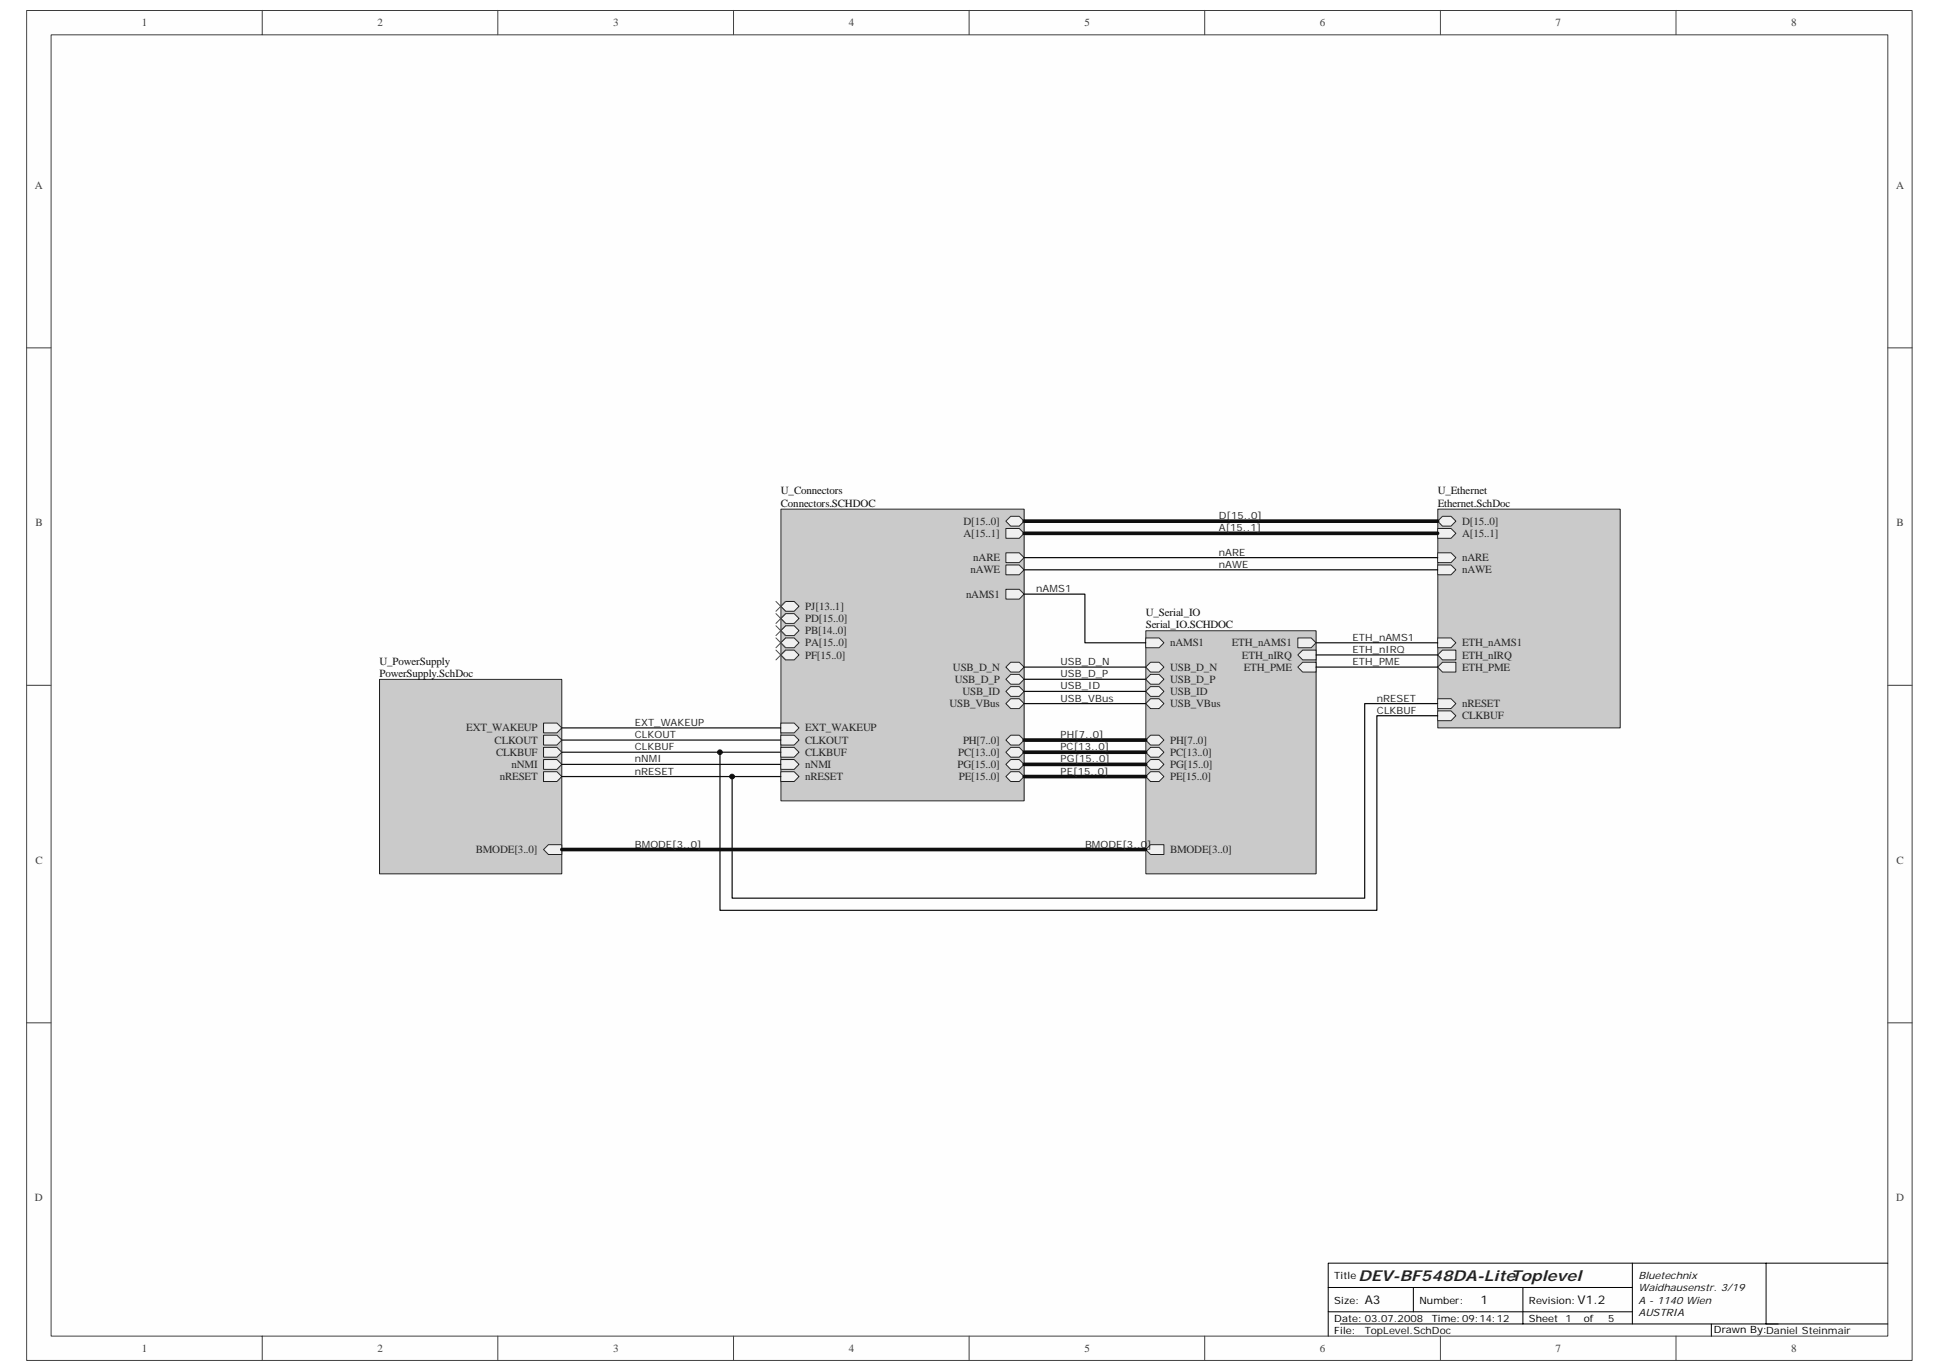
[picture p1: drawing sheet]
<svg xmlns="http://www.w3.org/2000/svg" width="297mm" height="210mm" viewBox="0 0 297 210" stroke-linecap="round" stroke-linejoin="round" font-family="sans-serif">
<path d="M4.1 1.6h288.8v206.8h-288.8z" fill="#fefefe"/>
<path d="M4.1 1.6h288.8v206.8h-288.8z" fill="none" stroke="#404040" stroke-width=".15"/>
<path d="M7.8 5.4h281.4v199.2h-281.4z" fill="#fefefe"/>
<g fill="none" stroke="#404040" stroke-width=".15">
<path d="M7.8 5.3h281.4v199.3h-281.4zM40.2 1.6v3.7M76.3 1.6v3.7M112.4 1.6v3.7M148.5 1.6v3.7M184.5 1.6v3.7M220.7 1.6v3.7M256.7 1.6v3.7M4.1 53.3h3.7M289.2 53.3h3.7M4.1 105h3.7M289.2 105h3.7"/>
<path d="M4.1 156.7h3.7M289.2 156.7h3.7M40.2 204.6v3.8M76.3 204.6v3.8M112.4 204.6v3.8M148.5 204.6v3.8M184.5 204.6v3.8M220.7 204.6v3.8M256.7 204.6v3.8"/>
</g>
<path d="M203.5 197.2h46.6M216.5 197.2v3.7M233.3 197.2v5.6M250.1 193.5v9.3M270.5 193.5h-67v11.1M289.2 193.5h-18.7v9.3M203.5 200.9h46.6M205.3 202.8h83.9M262.2 202.8v1.8" fill="none" stroke="#000" stroke-width=".15"/>
<path d="M119.7 78h37.2v44.7h-37.2z" fill="#cacaca"/>
<path d="M119.6 78h37.3v44.7h-37.3z" fill="none" stroke="#262626" stroke-width=".15"/>
<g fill="#f0f0f0" stroke="#262626" stroke-width=".15">
<path d="M154.1 105.9l.7-.7h1.3l.8 .7-.8 .8h-1.3z" fill-rule="evenodd"/>
<path d="M154.1 107.8l.7-.8h1.3l.8 .8-.8 .7h-1.3z" fill-rule="evenodd"/>
<path d="M154.1 80.9h2l.8 .8-.8 .7h-2z" fill-rule="evenodd"/>
<path d="M154.1 79.8l.7-.7h1.3l.8 .7-.8 .8h-1.3z" fill-rule="evenodd"/>
<path d="M154.1 90.3h2l.8 .7-.8 .8h-2z" fill-rule="evenodd"/>
<path d="M154.1 113.3l.7-.7h1.3l.8 .7-.8 .8h-1.3z" fill-rule="evenodd"/>
<path d="M154.1 115.2l.7-.7h1.3l.8 .7-.8 .8h-1.3z" fill-rule="evenodd"/>
<path d="M119.6 92.9l.8-.8h1.3l.7 .8-.7 .7h-1.3z" fill-rule="evenodd"/>
<path d="M120.4 94h1.3l.7 .7-.7 .8h-1.3l-.8-.8z" fill-rule="evenodd"/>
<path d="M119.6 96.6l.8-.8h1.3l.7 .8-.7 .7h-1.3z" fill-rule="evenodd"/>
<path d="M119.6 98.4l.8-.7h1.3l.7 .7-.7 .8h-1.3z" fill-rule="evenodd"/>
<path d="M154.1 117.1l.7-.8h1.3l.8 .8-.8 .7h-1.3z" fill-rule="evenodd"/>
<path d="M119.6 100.3l.8-.7h1.3l.7 .7-.7 .8h-1.3z" fill-rule="evenodd"/>
<path d="M154.1 118.9l.7-.7h1.3l.8 .7-.8 .8h-1.3z" fill-rule="evenodd"/>
<path d="M154.1 84.7h2l.8 .7-.8 .8h-2z" fill-rule="evenodd"/>
<path d="M154.1 86.5h2l.8 .8-.8 .7h-2z" fill-rule="evenodd"/>
<path d="M119.6 112.6h2.1l.7 .7-.7 .8h-2.1z" fill-rule="evenodd"/>
<path d="M119.6 116.3h2.1l.7 .8-.7 .7h-2.1z" fill-rule="evenodd"/>
<path d="M119.6 118.2h2.1l.7 .7-.7 .8h-2.1z" fill-rule="evenodd"/>
<path d="M119.6 114.5h2.1l.7 .7-.7 .8h-2.1z" fill-rule="evenodd"/>
<path d="M119.6 110.7h2.1l.7 .8-.7 .7h-2.1z" fill-rule="evenodd"/>
<path d="M154.1 102.2l.7-.8h1.3l.8 .8-.8 .7h-1.3z" fill-rule="evenodd"/>
<path d="M154.1 104l.7-.7h1.3l.8 .7-.8 .8h-1.3z" fill-rule="evenodd"/>
</g>
<path d="M220.3 78h27.9v33.5h-27.9z" fill="#cacaca"/>
<path d="M220.3 78h27.9v33.5h-27.9z" fill="none" stroke="#262626" stroke-width=".15"/>
<g fill="#f0f0f0" stroke="#262626" stroke-width=".15">
<path d="M220.2 107h2.1l.7 .8-.7 .7h-2.1z" fill-rule="evenodd"/>
<path d="M220.2 86.5h2.1l.7 .8-.7 .7h-2.1z" fill-rule="evenodd"/>
<path d="M220.2 84.7h2.1l.7 .7-.7 .8h-2.1z" fill-rule="evenodd"/>
<path d="M220.2 97.7h2.1l.7 .7-.7 .8h-2.1z" fill-rule="evenodd"/>
<path d="M221 99.6h2v1.5h-2l-.8-.8z" fill-rule="evenodd"/>
<path d="M221 101.4h2v1.5h-2l-.8-.7z" fill-rule="evenodd"/>
<path d="M220.2 80.9h2.1l.7 .8-.7 .7h-2.1z" fill-rule="evenodd"/>
<path d="M221 79.1h1.3l.7 .7-.7 .8h-1.3l-.8-.8z" fill-rule="evenodd"/>
<path d="M220.2 108.9h2.1l.7 .7-.7 .8h-2.1z" fill-rule="evenodd"/>
</g>
<path d="M58.2 104.1h27.9v29.7h-27.9z" fill="#cacaca"/>
<path d="M58.1 104.1h28v29.7h-28z" fill="none" stroke="#262626" stroke-width=".15"/>
<g fill="#f0f0f0" stroke="#262626" stroke-width=".15">
<path d="M83.3 110.7h2l.8 .8-.8 .7h-2z" fill-rule="evenodd"/>
<path d="M83.3 112.6h2l.8 .7-.8 .8h-2z" fill-rule="evenodd"/>
<path d="M83.3 114.5h2l.8 .7-.8 .8h-2z" fill-rule="evenodd"/>
<path d="M83.3 116.3h2l.8 .8-.8 .7h-2z" fill-rule="evenodd"/>
<path d="M83.3 118.2h2l.8 .7-.8 .8h-2z" fill-rule="evenodd"/>
<path d="M84 129.4h2.1v1.5h-2.1l-.7-.8z" fill-rule="evenodd"/>
</g>
<path d="M175.6 96.6h26v37.2h-26z" fill="#cacaca"/>
<path d="M175.5 96.6h26.1v37.2h-26.1z" fill="none" stroke="#262626" stroke-width=".15"/>
<g fill="#f0f0f0" stroke="#262626" stroke-width=".15">
<path d="M175.5 102.2l.8-.8h1.3l.7 .8-.7 .7h-1.3z" fill-rule="evenodd"/>
<path d="M175.5 104l.8-.7h1.3l.7 .7-.7 .8h-1.3z" fill-rule="evenodd"/>
<path d="M175.5 105.9l.8-.7h1.3l.7 .7-.7 .8h-1.3z" fill-rule="evenodd"/>
<path d="M175.5 107.8l.8-.8h1.3l.7 .8-.7 .7h-1.3z" fill-rule="evenodd"/>
<path d="M175.5 113.3l.8-.7h1.3l.7 .7-.7 .8h-1.3z" fill-rule="evenodd"/>
<path d="M175.5 115.2l.8-.7h1.3l.7 .7-.7 .8h-1.3z" fill-rule="evenodd"/>
<path d="M175.5 117.1l.8-.8h1.3l.7 .8-.7 .7h-1.3z" fill-rule="evenodd"/>
<path d="M175.5 118.9l.8-.7h1.3l.7 .7-.7 .8h-1.3z" fill-rule="evenodd"/>
<path d="M175.5 130.1l.8-.7h2v1.5h-2z" fill-rule="evenodd"/>
<path d="M198.8 97.7h2.1l.7 .7-.7 .8h-2.1z" fill-rule="evenodd"/>
<path d="M198.8 100.3l.8-.7h2v1.5h-2z" fill-rule="evenodd"/>
<path d="M198.8 102.2l.8-.8h2v1.5h-2z" fill-rule="evenodd"/>
<path d="M175.5 97.7h2.1l.7 .7-.7 .8h-2.1z" fill-rule="evenodd"/>
</g>
<path d="M156.9 79.8h63.3M156.9 81.7h63.3M156.9 113.3h18.6M156.9 115.2h18.6M156.9 117.1h18.6M156.9 118.9h18.6M86.1 130.1h89.4" fill="none" stroke="#0e0e0e" stroke-width=".56"/>
<g fill="none" stroke="#0e0e0e" stroke-width=".19">
<path d="M156.9 91h9.3v7.4h9.3M156.9 85.4h63.3M156.9 87.3h63.3M201.6 98.4h18.6M86.1 111.5h33.5M86.1 113.3h33.5M86.1 115.2h33.5M86.1 117.1h33.5M86.1 118.9h33.5M156.9 102.2h18.6M156.9 104h18.6M156.9 105.9h18.6"/>
<path d="M156.9 107.8h18.6M201.6 102.2h18.6M201.6 100.3h18.6M220.2 107.8h-11.1v29.8h-96.9v-18.7M220.2 109.6h-9.3v29.8h-100.6v-24.2"/>
</g>
<path d="M118.9 92.1l1.5 1.5M118.9 94l1.5 1.5M118.9 95.8l1.5 1.5M118.9 97.7l1.5 1.5M118.9 99.6l1.5 1.5M120.4 92.1l-1.5 1.5M120.4 94l-1.5 1.5M120.4 95.8l-1.5 1.5M120.4 97.7l-1.5 1.5M120.4 99.6l-1.5 1.5" fill="none" stroke="#4c4c4c" stroke-width=".15"/>
<g fill="#0e0e0e" stroke="#0e0e0e" stroke-width=".15">
<circle cx="110.3" cy="115.2" r=".36"/>
<circle cx="112.2" cy="118.9" r=".36"/>
</g>
<text font-size="2.3" fill="#262626" x="208.1" y="196.2">DEV-BF548DA-LiteToplevel</text>
<g font-size="1.8" fill="#0e0e0e">
<text x="209.1" y="199.8">A3</text>
<text x="226.8" y="199.8">1</text>
<text x="241.7" y="199.8">V1.2</text>
</g>
<g font-size="1.7" fill="#404040">
<text x="21.7" y="4">1</text>
<text x="57.8" y="4">2</text>
<text x="93.9" y="4">3</text>
<text x="130" y="4">4</text>
<text x="166.1" y="4">5</text>
<text x="202.2" y="4">6</text>
<text x="238.3" y="4">7</text>
<text x="274.4" y="4">8</text>
<text x="5.4" y="28.9">A</text>
<text x="290.5" y="28.9">A</text>
<text x="5.4" y="80.6">B</text>
<text x="290.5" y="80.6">B</text>
<text x="5.4" y="132.3">C</text>
<text x="290.5" y="132.3">C</text>
<text x="5.4" y="184">D</text>
<text x="290.5" y="184">D</text>
<text x="21.7" y="207">1</text>
<text x="57.8" y="207">2</text>
<text x="93.9" y="207">3</text>
<text x="130" y="207">4</text>
<text x="166.1" y="207">5</text>
<text x="202.2" y="207">6</text>
<text x="238.3" y="207">7</text>
<text x="274.4" y="207">8</text>
</g>
<g font-size="1.7" fill="#0e0e0e">
<text x="119.6" y="75.7">U_Connectors</text>
<text x="119.6" y="77.6">Connectors.SCHDOC</text>
<text x="220.3" y="75.7">U_Ethernet</text>
<text x="220.3" y="77.6">Ethernet.SchDoc</text>
<text x="175.5" y="94.3">U_Serial_IO</text>
<text x="58.1" y="101.8">U_PowerSupply</text>
<text x="175.5" y="96.2">Serial_IO.SCHDOC</text>
<text x="58.1" y="103.7">PowerSupply.SchDoc</text>
</g>
<g font-size="1.7" fill="#262626">
<text x="147.6" y="82.2">A[15..1]</text>
<text x="147.6" y="80.4">D[15..0]</text>
<text x="224" y="82.2">A[15..1]</text>
<text x="224" y="80.4">D[15..0]</text>
<text x="148.7" y="87.8">nAWE</text>
<text x="149.1" y="86">nARE</text>
<text x="224" y="87.8">nAWE</text>
<text x="224" y="86">nARE</text>
<text x="123.4" y="93.4">PJ[13..1]</text>
<text x="123.4" y="95.3">PD[15..0]</text>
<text x="148" y="91.5">nAMS1</text>
<text x="123.4" y="97.1">PB[14..0]</text>
<text x="123.4" y="99">PA[15..0]</text>
<text x="123.4" y="100.9">PF[15..0]</text>
<text x="179.3" y="99">nAMS1</text>
<text x="188.7" y="99">ETH_nAMS1</text>
<text x="190.3" y="100.9">ETH_nIRQ</text>
<text x="224" y="99">ETH_nAMS1</text>
<text x="224" y="100.9">ETH_nIRQ</text>
<text x="146" y="102.7">USB_D_N</text>
<text x="146.3" y="104.6">USB_D_P</text>
<text x="147.4" y="106.4">USB_ID</text>
<text x="179.3" y="102.7">USB_D_N</text>
<text x="179.3" y="104.6">USB_D_P</text>
<text x="179.3" y="106.4">USB_ID</text>
<text x="190.5" y="102.7">ETH_PME</text>
<text x="224" y="102.7">ETH_PME</text>
<text x="71.4" y="112">EXT_WAKEUP</text>
<text x="75.8" y="113.9">CLKOUT</text>
<text x="123.4" y="113.9">CLKOUT</text>
<text x="123.4" y="112">EXT_WAKEUP</text>
<text x="145.4" y="108.3">USB_VBus</text>
<text x="147.5" y="113.9">PH[7..0]</text>
<text x="179.3" y="108.3">USB_VBus</text>
<text x="179.3" y="113.9">PH[7..0]</text>
<text x="224" y="108.3">nRESET</text>
<text x="224" y="110.2">CLKBUF</text>
<text x="76" y="115.8">CLKBUF</text>
<text x="76.6" y="119.5">nRESET</text>
<text x="78.4" y="117.6">nNMI</text>
<text x="123.4" y="117.6">nNMI</text>
<text x="123.4" y="119.5">nRESET</text>
<text x="123.4" y="115.8">CLKBUF</text>
<text x="146.7" y="117.6">PG[15..0]</text>
<text x="146.8" y="115.8">PC[13..0]</text>
<text x="146.9" y="119.5">PE[15..0]</text>
<text x="179.3" y="115.8">PC[13..0]</text>
<text x="179.3" y="117.6">PG[15..0]</text>
<text x="179.3" y="119.5">PE[15..0]</text>
<text x="72.9" y="130.7">BMODE[3..0]</text>
<text x="179.3" y="130.7">BMODE[3..0]</text>
</g>
<g font-size="1.5" fill="#262626">
<text x="186.7" y="79.5">D[15..0]</text>
<text x="186.7" y="81.4">A[15..1]</text>
<text x="186.7" y="85.1">nARE</text>
<text x="186.7" y="87">nAWE</text>
<text x="158.7" y="90.7">nAMS1</text>
<text x="162.5" y="101.9">USB_D_N</text>
<text x="207.2" y="98.1">ETH_nAMS1</text>
<text x="207.2" y="100">ETH_nIRQ</text>
<text x="207.2" y="101.9">ETH_PME</text>
<text x="162.5" y="105.6">USB_ID</text>
<text x="162.5" y="103.7">USB_D_P</text>
<text x="162.5" y="107.5">USB_VBus</text>
<text x="210.9" y="107.5">nRESET</text>
<text x="97.3" y="111.2">EXT_WAKEUP</text>
<text x="97.3" y="113.1">CLKOUT</text>
<text x="162.5" y="113.1">PH[7..0]</text>
<text x="210.9" y="109.3">CLKBUF</text>
<text x="97.3" y="114.9">CLKBUF</text>
<text x="97.3" y="116.8">nNMI</text>
<text x="97.3" y="118.6">nRESET</text>
<text x="162.5" y="114.9">PC[13..0]</text>
<text x="162.5" y="118.6">PE[15..0]</text>
<text x="162.5" y="116.8">PG[15..0]</text>
<text x="97.3" y="129.8">BMODE[3..0]</text>
<text x="166.2" y="129.8">BMODE[3..0]</text>
</g>
<g font-size="1.5">
<text x="204.4" y="195.9">Title</text>
<text x="204.4" y="199.7">Size:</text>
<text x="204.4" y="202.5">Date: 03.07.2008</text>
<text x="217.5" y="199.7">Number:</text>
<text x="219.3" y="202.5">Time:09:14:12</text>
<text x="234.2" y="199.7">Revision:</text>
<text x="234.2" y="202.5">Sheet</text>
<text x="242.6" y="202.5">of</text>
<text x="204.4" y="204.3">File:</text>
<text x="262.5" y="204.1">Drawn By:Daniel Steinmair</text>
</g>
<g font-size="1.5" fill="#0e0e0e">
<text x="251" y="195.9">Bluetechnix</text>
<text x="251" y="197.8">Waidhausenstr. 3/19</text>
<text x="239.8" y="202.5">1</text>
<text x="246.3" y="202.5">5</text>
<text x="251" y="199.7">A - 1140 Wien</text>
<text x="251" y="201.5">AUSTRIA</text>
<text x="209.1" y="204.3">TopLevel.SchDoc</text>
</g>
</svg>
